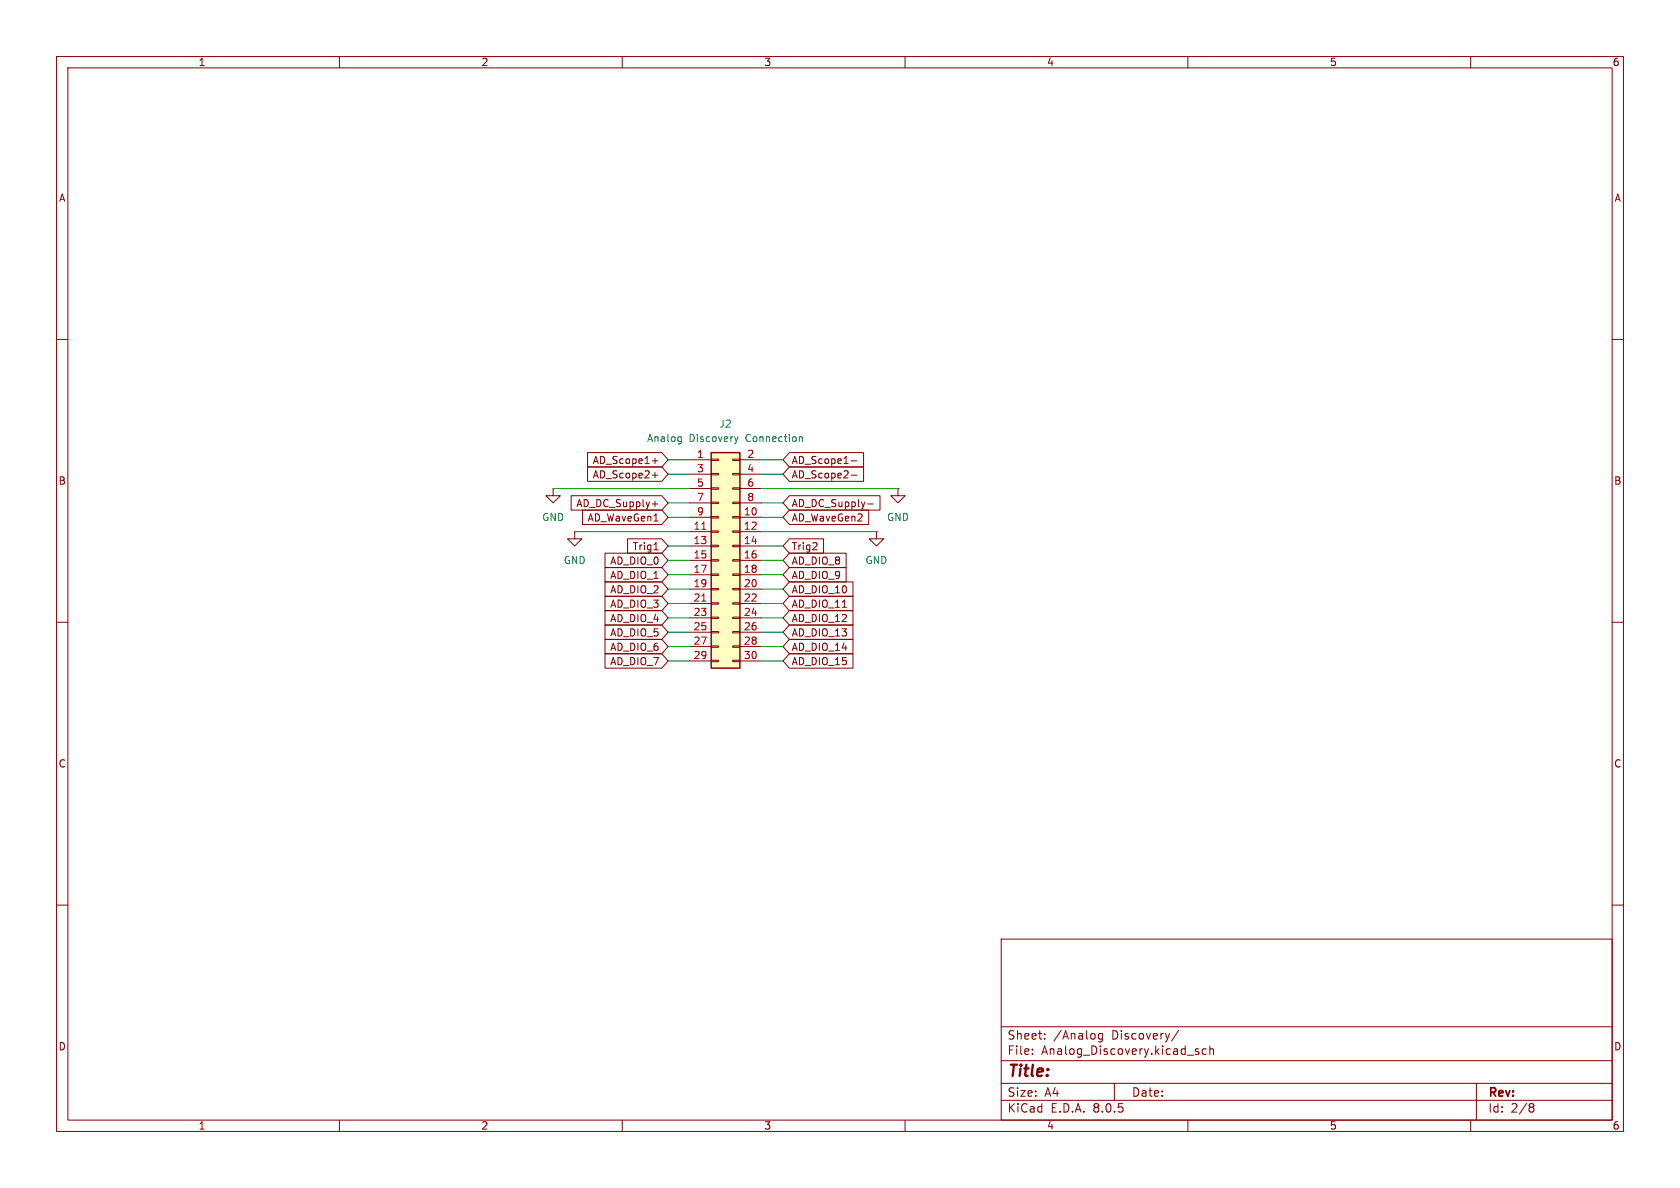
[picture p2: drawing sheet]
<svg xmlns="http://www.w3.org/2000/svg" width="297mm" height="210mm" viewBox="0 0 297 210" stroke-linecap="round" stroke-linejoin="round" font-family="sans-serif">
<g fill="none" stroke="#840000" stroke-width=".18">
<path d="M10 10h277v190h-277zM12 12h273v186h-273zM60 10v2M110 10v2M160 10v2M210 10v2M260 10v2M10 60h2M285 60h2M10 110h2M285 110h2M10 160h2"/>
<path d="M285 160h2M177 166h108v32h-108zM60 198v2M110 198v2M160 198v2M177 194.5h108M177 191.5h108M177 187.5h108M177 181.5h108M182.5 186.3v.1M182.5 185.5v.1M184.7 183.6v.1"/>
<path d="M184.7 182.8v.1M194.9 182.7v1.2l-.3 .3-.4-.1M194.9 182.8l-.4-.1-.3 .3v.4l.1 .2h.6M197 191.5v3M208.4 182.1l-1.3 2M210 198v2M211.3 185.7l.7 .4-.3 .3-.4-.1M211.9 185.5l-.4-.1-.2 .2M213.2 185.5l-.4-.1-.3 .3v.4l.2 .2h.5M213.9 185.5l.2-.1 .4 .1v.9M213.9 184.9v1.5M260 198v2"/>
<path d="M261 191.5v6.5M270.6 195.1h.3l.3 .3-.3 .3M270.6 195.7h.3M270.9 195.7l.2 .2 .1 .4-.3 .3h-.3"/>
</g>
<path d="M125.7 80h5.1v38.1h-5.1z" fill="#ffffc2"/>
<g fill="none" stroke="#840000" stroke-width=".18">
<path d="M97.8 86.4v1.2h1.3l-1.3 1.3-1.3-1.3h1.3M97.8 86.4h.1M101 87.6h16l1.1 1.3-1.1 1.3h-16zM101.6 94v1.3h1.3l-1.3 1.2-1.3-1.2h1.3M101.6 94h.1M103 90.2h14l1.1 1.2-1.1 1.3h-14zM103.9 82.5h13.1l1.1 1.3-1.1 1.3h-13.1zM103.9 80h13.1l1.1 1.3-1.1 1.3h-13.1zM107 97.8h10l1.1 1.3-1.1 1.2h-10zM110.9 95.2h6.1l1.1 1.3-1.1 1.3h-6.1zM115.3 84h1M115.3 81.5h1"/>
<path d="M115.3 89.1h1M115.6 97.2h.7M115.6 92.1h.7M115.8 81v1M115.8 83.5v1M115.8 88.6v1M121.9 81.3h3.8M121.9 91.4h3.8M121.9 94h3.8M121.9 96.5h3.8M121.9 99.1h3.8M121.9 83.8h3.8"/>
<path d="M121.9 86.4h3.8M121.9 88.9h3.8M125.7 98.9h1.3v.3h-1.3zM125.7 96.4h1.3v.2h-1.3zM125.7 93.9h1.3v.2h-1.3zM125.7 91.3h1.3v.3h-1.3zM125.7 88.8h1.3v.2h-1.3zM125.7 86.2h1.3v.3h-1.3zM125.7 83.7h1.3v.2h-1.3zM125.7 81.2h1.3v.2h-1.3zM129.5 98.9h1.3v.3h-1.3zM129.5 96.4h1.3v.2h-1.3z"/>
<path d="M129.5 93.9h1.3v.2h-1.3zM129.5 91.3h1.3v.3h-1.3zM129.5 88.8h1.3v.2h-1.3zM129.5 86.2h1.3v.3h-1.3zM129.5 83.7h1.3v.2h-1.3zM129.5 81.2h1.3v.2h-1.3zM130.8 81.3h3.8M130.8 91.4h3.8M130.8 94h3.8M130.8 96.5h3.8M130.8 99.1h3.8M130.8 83.8h3.8"/>
<path d="M130.8 86.4h3.8M130.8 88.9h3.8M139.5 97.8h10.1v2.5h-10.1l-1.1-1.2zM139.5 95.2h6.1v2.6h-6.1l-1.1-1.3zM139.5 90.2h14.1v2.5h-14.1l-1.1-1.3zM139.5 87.6h16.1v2.6h-16.1l-1.1-1.3zM139.5 82.5h13.2v2.6h-13.2l-1.1-1.3zM139.5 80h13.2v2.6h-13.2l-1.1-1.3zM143.6 97.2h.8M144.4 96v.5M150.5 84h.9M150.5 81.5h.9"/>
<path d="M153.4 89.1h1M154.9 94v1.3h1.3l-1.3 1.2-1.2-1.2h1.2M154.9 94h.1M158.7 86.4v1.2h1.3l-1.3 1.3-1.2-1.3h1.2M158.7 86.4h.1M107 100.3h10l1.1 1.3-1.1 1.3h-10zM107 102.9h10l1.1 1.2-1.1 1.3h-10zM107 105.4h10l1.1 1.3-1.1 1.3h-10zM107 113h10l1.1 1.3-1.1 1.3h-10zM107 107.9h10l1.1 1.3-1.1 1.3h-10zM107 110.5h10l1.1 1.3-1.1 1.2h-10zM107 115.6h10l1.1 1.2-1.1 1.3h-10z"/>
<path d="M121.9 101.6h3.8M121.9 104.1h3.8M121.9 106.7h3.8M121.9 109.2h3.8M121.9 111.8h3.8M121.9 114.3h3.8M121.9 116.8h3.8M125.7 116.7h1.3v.3h-1.3zM125.7 114.2h1.3v.2h-1.3zM125.7 111.6h1.3v.3h-1.3zM125.7 109.1h1.3v.2h-1.3zM125.7 106.6h1.3v.2h-1.3z"/>
<path d="M125.7 104h1.3v.3h-1.3zM125.7 101.5h1.3v.2h-1.3zM129.5 116.7h1.3v.3h-1.3zM129.5 114.2h1.3v.2h-1.3zM129.5 111.6h1.3v.3h-1.3zM129.5 109.1h1.3v.2h-1.3zM129.5 106.6h1.3v.2h-1.3zM129.5 104h1.3v.3h-1.3zM129.5 101.5h1.3v.2h-1.3zM130.8 101.6h3.8M130.8 104.1h3.8M130.8 106.7h3.8"/>
<path d="M130.8 109.2h3.8M130.8 111.8h3.8M130.8 114.3h3.8M130.8 116.8h3.8M139.5 113h11.3v2.6h-11.3l-1.1-1.3zM139.5 115.6h11.3v2.5h-11.3l-1.1-1.3zM139.5 102.9h11.3v2.5h-11.3l-1.1-1.3zM139.5 100.3h10.1v2.6h-10.1l-1.1-1.3zM139.5 105.4h11.3v2.6h-11.3l-1.1-1.3zM139.5 110.5h11.3v2.5h-11.3l-1.1-1.2zM139.5 107.9h11.3v2.6h-11.3l-1.1-1.3z"/>
</g>
<path d="M125.7 80h5.1v38.1h-5.1z" fill="none" stroke="#840000" stroke-width=".25"/>
<path d="M124.1 93.6h.7M124.1 106.3h.7" fill="none" stroke="#a90000" stroke-width=".18"/>
<path d="M120.1 77.2l.3 .1M120.4 77.2v1l-.2 .3M120.4 78h-.3M129.9 77.2l.3 .8M130.2 78l-.1 .4M130.5 77.2l-.3 .8M141.4 77.3h.4v.7" fill="none" stroke="#006464" stroke-width=".18"/>
<g fill="none" stroke="#009600" stroke-width=".18">
<path d="M97.8 86.4h24.1M101.6 94h20.3M118.1 81.3h3.8M118.1 91.4h3.8M118.1 88.9h3.8M118.1 83.8h3.8M118.1 99.1h3.8M118.1 96.5h3.8M134.6 81.3h3.8M134.6 91.4h3.8M134.6 88.9h3.8M134.6 83.8h3.8"/>
<path d="M134.6 99.1h3.8M134.6 96.5h3.8M134.6 94h20.3M134.6 86.4h24.1M118.1 111.8h3.8M118.1 109.2h3.8M118.1 104.1h3.8M118.1 106.7h3.8M118.1 114.3h3.8M118.1 116.8h3.8M118.1 101.6h3.8M134.6 111.8h3.8"/>
<path d="M134.6 109.2h3.8M134.6 104.1h3.8M134.6 106.7h3.8M134.6 114.3h3.8M134.6 116.8h3.8M134.6 101.6h3.8"/>
</g>
<text font-size="2.8" fill="#840000" x="178" y="190.9">Title:</text>
<g font-size="2.1" fill="#840000">
<text x="178" y="184">Sheet:</text>
<text x="186.2" y="184">/Analog</text>
<text x="196.6" y="184">Discovery/</text>
<text x="178" y="186.7">File:</text>
<text x="184.1" y="186.7">Analog_Discovery.kicad_sch</text>
<text x="178" y="196.9">KiCad</text>
<text x="178" y="194.1">Size:</text>
<text x="184.7" y="194.1">A4</text>
<text x="185.7" y="196.9">E.D.A.</text>
<text x="193.3" y="196.9">8.0.5</text>
<text x="200" y="194.1">Date:</text>
<text x="263" y="194.3">Rev:</text>
<text x="263" y="196.9">Id:</text>
<text x="267.1" y="196.9">2/8</text>
</g>
<g font-size="1.8" fill="#840000">
<text x="35" y="11.9">1</text>
<text x="85" y="11.9">2</text>
<text x="135" y="11.9">3</text>
<text x="185" y="11.9">4</text>
<text x="235" y="11.9">5</text>
<text x="285" y="11.9">6</text>
<text x="10.3" y="35.9">A</text>
<text x="285.3" y="35.9">A</text>
<text x="104.7" y="82.2">AD_Scope1+</text>
<text x="139.9" y="82.2">AD_Scope1-</text>
<text x="10.3" y="85.9">B</text>
<text x="101.8" y="89.9">AD_DC_Supply+</text>
<text x="104.7" y="84.8">AD_Scope2+</text>
<text x="139.9" y="89.9">AD_DC_Supply-</text>
<text x="139.9" y="84.8">AD_Scope2-</text>
<text x="285.3" y="85.9">B</text>
<text x="103.8" y="92.4">AD_WaveGen1</text>
<text x="139.9" y="92.4">AD_WaveGen2</text>
<text x="107.8" y="100">AD_DIO_0</text>
<text x="111.8" y="97.5">Trig1</text>
<text x="139.9" y="100">AD_DIO_8</text>
<text x="139.9" y="97.5">Trig2</text>
<text x="107.8" y="102.6">AD_DIO_1</text>
<text x="107.8" y="105.1">AD_DIO_2</text>
<text x="107.8" y="107.6">AD_DIO_3</text>
<text x="139.9" y="105.1">AD_DIO_10</text>
<text x="139.9" y="102.6">AD_DIO_9</text>
<text x="139.9" y="107.6">AD_DIO_11</text>
<text x="107.8" y="110.2">AD_DIO_4</text>
<text x="107.8" y="112.7">AD_DIO_5</text>
<text x="139.9" y="112.7">AD_DIO_13</text>
<text x="139.9" y="110.2">AD_DIO_12</text>
<text x="107.8" y="115.3">AD_DIO_6</text>
<text x="107.8" y="117.8">AD_DIO_7</text>
<text x="139.9" y="115.3">AD_DIO_14</text>
<text x="139.9" y="117.8">AD_DIO_15</text>
<text x="10.3" y="135.9">C</text>
<text x="285.3" y="135.9">C</text>
<text x="10.3" y="185.9">D</text>
<text x="285.3" y="185.9">D</text>
<text x="35" y="199.9">1</text>
<text x="85" y="199.9">2</text>
<text x="135" y="199.9">3</text>
<text x="185" y="199.9">4</text>
<text x="235" y="199.9">5</text>
<text x="285" y="199.9">6</text>
</g>
<g font-size="1.8" fill="#006464">
<text x="127.1" y="75.8">J2</text>
<text x="114.3" y="78.3">Analog</text>
<text x="121.8" y="78.3">Discovery</text>
<text x="131.9" y="78.3">Connection</text>
<text x="95.8" y="92.3">GND</text>
<text x="156.7" y="92.3">GND</text>
<text x="99.6" y="99.9">GND</text>
<text x="152.9" y="99.9">GND</text>
</g>
<g font-size="1.8" fill="#a90000">
<text x="123.1" y="81">1</text>
<text x="123.1" y="83.6">3</text>
<text x="132" y="81">2</text>
<text x="132" y="83.6">4</text>
<text x="123.1" y="86.1">5</text>
<text x="123.1" y="88.6">7</text>
<text x="132" y="86.1">6</text>
<text x="132" y="88.6">8</text>
<text x="122.5" y="93.7">11</text>
<text x="123.1" y="91.2">9</text>
<text x="131.4" y="91.2">10</text>
<text x="131.4" y="93.7">12</text>
<text x="122.5" y="96.3">13</text>
<text x="122.5" y="98.8">15</text>
<text x="122.5" y="101.3">17</text>
<text x="131.4" y="96.3">14</text>
<text x="131.4" y="98.8">16</text>
<text x="131.4" y="101.3">18</text>
<text x="122.5" y="103.9">19</text>
<text x="122.5" y="106.4">21</text>
<text x="131.4" y="103.9">20</text>
<text x="131.4" y="106.4">22</text>
<text x="122.5" y="109">23</text>
<text x="122.5" y="111.5">25</text>
<text x="131.4" y="109">24</text>
<text x="131.4" y="111.5">26</text>
<text x="122.5" y="114">27</text>
<text x="122.5" y="116.6">29</text>
<text x="131.4" y="114">28</text>
<text x="131.4" y="116.6">30</text>
</g>
</svg>
